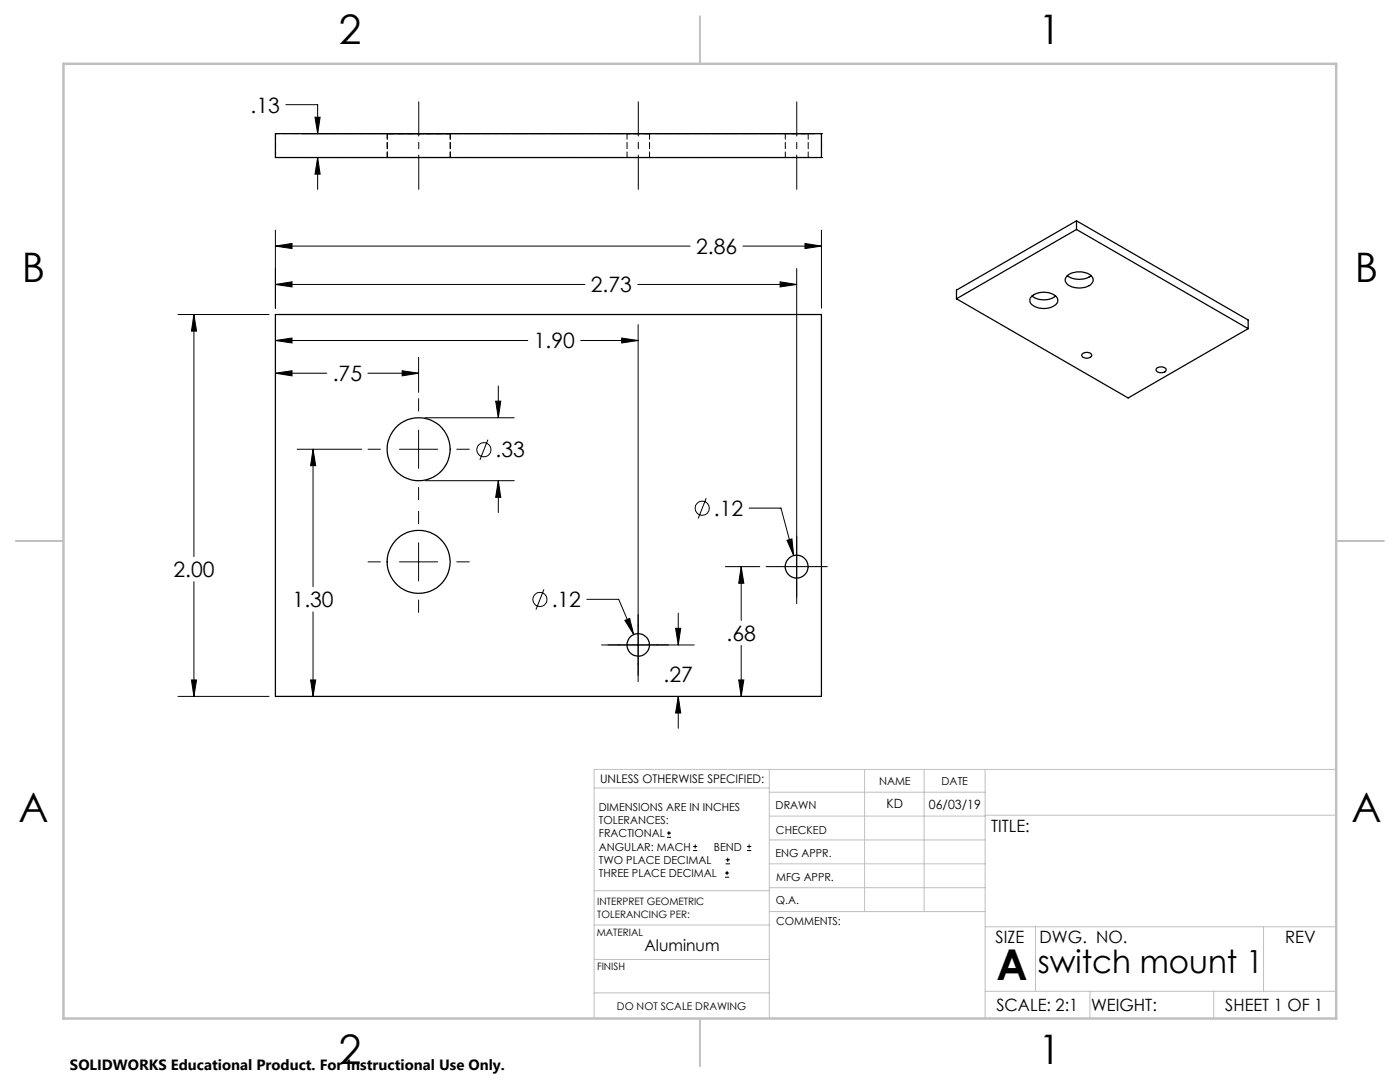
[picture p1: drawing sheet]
<svg xmlns="http://www.w3.org/2000/svg" width="279mm" height="216mm" viewBox="0 0 279 216" stroke-linecap="round" stroke-linejoin="round" font-family="sans-serif">
<g fill="none" stroke="#000" stroke-width=".2">
<path d="M57 20.9h6.4v5.8M60.2 26.7h102.5M60.2 31.4h102.5M62.9 23.4h1l-.5 3.3zM63.4 31.4v6.4M63.4 31.4l.5 3.3h-1zM55 49.1l3.3-.5v1zM55 56.8l3.3-.6v1.1zM55 45.9v15.6M55 49.1h82.7M55 56.8h61.7M127.3 56.8h31.7"/>
<path d="M148.3 49.1h15.6M155.7 56.2l3.3 .6-3.3 .5zM159 53.6v66.8M160.7 48.6l3.2 .5-3.2 .5zM163.9 45.9v15.6M35.5 62.8h18.2M38.7 62.8l.5 3.3h-1zM38.7 62.8v48.3M55 74.5l3.3-.5v1zM55 67.9l3.3-.4v.9zM55 74.5h10.2M55 67.9h50.3"/>
<path d="M73.4 74.5h10.1M80.3 74l3.2 .5-3.2 .5zM83.5 71.3v7M83.5 79.6v2.4M99.4 77v6.4M115.9 67.9h11.5M124.1 67.5l3.3 .4-3.3 .5zM127.4 64.8v71.2M59.3 89.6h12.9M62.5 89.6v27.5M62.5 89.6l.5 3.3h-1zM73.4 89.6h2.5"/>
<path d="M79.7 89.6h7.6M83.5 85.8v7.7M83.5 97.3v2.4M84.8 95.9h17.8M84.8 83.4h17.8M91.2 89.6h2.5M97.4 87.7l-1.6 4.1M98.9 80h1l-.5 3.4zM99.4 95.9l.5 3.3h-1zM99.4 95.9v6.4M140.9 99.4l-1.6 4M38.7 116.1v22.9"/>
<path d="M73.4 112.1h2.5M79.7 112.1h7.6M83.5 102v2.5M83.5 108.3v7.6M83.5 119.7v2.5M91.2 112.1h2.5M108.5 117.6l-1.5 4M117.1 119.6h6.4l3 7M144.7 113.1h6.9M147.9 113.1l.5 3.3h-1zM147.9 113.1v10.7M149.5 101.4h6.4l2.5 9.4"/>
<path d="M152.9 113.1h12.2M157.1 107.8l.9-.3 .4 3.3zM35.5 139h18.2M38.2 135.7h1l-.5 3.3zM62 135.7h1l-.5 3.3zM62.5 122.1v16.9M120.1 128.7h18.4M124.7 123.8l1-.4 .8 3.2zM134.8 125.4h1.1l-.5 3.3zM135.4 139l.5 3.3h-1.1zM135.4 122.3v6.4M135.4 139v6.3"/>
<path d="M147.4 135.7h1l-.5 3.3zM147.9 128.8v10.2M133.1 167.1h.8M133.1 166.2h.8M133.5 165.8v.9M138.3 169.7h.8M138.3 168.9h.8M138.7 168.5v.8M144.7 175h.8M144.7 174.2h.8M144.8 172.4h.9M144.8 171.6h.9"/>
<path d="M145.1 173.8v.8M145.2 171.1v.9M149.1 169.7h.8M149.1 168.9h.8M149.5 168.5v.8"/>
<circle cx="96.6" cy="89.7" r="1.41"/>
<circle cx="107.7" cy="119.6" r="1.41"/>
<circle cx="140.1" cy="101.4" r="1.42"/>
</g>
<path d="M83.6 37.8v-17.5M127.4 37.8v-17.5M159 37.8v-17.5" fill="none" stroke="#000" stroke-width=".2" stroke-dasharray="15.2 1.3 1.3 1.3" stroke-dashoffset="8.4"/>
<g fill="none" stroke="#c0c0c0" stroke-width=".2">
<path d="M118.6 157.2h34.9M153.5 153.5v49.7M153.5 158.1h43.1M172.5 153.5v28.4M184.4 153.5v28.4M196.6 153.5v49.7M266.7 153.5h-148.1v49.7M118.6 177.7h35M153.5 167.6h43.1M153.5 162.8h43.1M153.5 172.4h43.1M153.5 177.1h43.1"/>
<path d="M196.6 162.7h70.1M118.6 198.1h34.9M118.6 191.5h34.9M118.6 184.6h35M153.6 181.9h43M196.6 197.8h70.1M196.6 184.9h70.1M206.7 184.9v12.9M217.5 197.8v5.4M242.2 197.8v5.4M252.2 184.9v12.9"/>
</g>
<path d="M139.7 3.2v9.5M3.1 107.9h9.6M266.7 107.9h9.5M139.7 203.2v9.6" fill="none" stroke="#c0c0c0" stroke-width=".25"/>
<path d="M12.7 12.7h254v190.5h-254z" fill="none" stroke="#c0c0c0" stroke-width=".5"/>
<path d="M38.7 62.8l.5 3.3h-1zM38.2 135.7h1l-.5 3.3zM55 49.1l3.3-.5v1zM160.7 48.6l3.2 .5-3.2 .5zM99.4 95.9l.5 3.3h-1zM98.9 80h1l-.5 3.4zM80.3 74l3.2 .5-3.2 .5zM55 74.5l3.3-.5v1zM62.5 89.6l.5 3.3h-1zM62 135.7h1l-.5 3.3zM124.7 123.8l1.8 2.8-.8-3.2zM157.1 107.8l1.3 3-.4-3.3zM134.8 125.4h1.1l-.5 3.3zM135.4 139l.5 3.3h-1.1zM124.1 67.5l3.3 .4-3.3 .5zM55 67.9l3.3-.4v.9zM155.7 56.2l3.3 .6-3.3 .5zM55 56.8l3.3-.6v1.1zM147.9 113.1l.5 3.3h-1zM147.4 135.7h1l-.5 3.3zM62.9 23.4h1l-.5 3.3zM63.4 31.4l.5 3.3h-1z" fill="#000"/>
<g fill="none" stroke="#000" stroke-width=".25">
<path d="M55 26.7h108.9v4.7h-108.9zM190.9 59.6l34.2 19.8 24-13.8M205.9 59.1a3.9 3.9 0 0 1 5.1 .3 1.29 1.29 0 0 1-1 1.8 3.8 3.8 0 0 1-4.4-.8v-.7zM206 59.1a4.1 4.1 0 0 0 4.7 0M213 55a4 4 0 0 1 4.9 .2 1.2 1.2 0 0 1-.8 1.9 3.8 3.8 0 0 1-4.4-.8l-.1-.7zM213 55a4.1 4.1 0 0 0 4.7 0M214.8 45.8l-23.9 13.8M214.8 45.8l34.3 19.8M214.8 44.1l34.3 19.8v1.7M214.8 44.1v1.7M214.8 44.1l-23.9 13.8v1.7M55 62.8h108.9v76.2h-108.9z"/>
<path d="M215.9 70.7a1.23 1.23 0 0 1 2 .2 1.13 1.13 0 0 1-1 .6 1.13 1.13 0 0 1-1-.7zM230.9 73.4a1.25 1.25 0 0 1 1.8 .4 1.18 1.18 0 0 1-2 .1z"/>
<circle cx="83.6" cy="89.6" r="6.3"/>
<circle cx="83.6" cy="112.1" r="6.3"/>
<circle cx="159" cy="113.1" r="2.29"/>
<circle cx="127.4" cy="128.7" r="2.25"/>
</g>
<path d="M55 26.7h.1M55 31.4h.1M129.6 26.7h-4.5h4.5M129.6 31.4h-4.5h4.5M164 26.7h.1M164 31.4h.1" fill="none" stroke="#000" stroke-width=".2" stroke-dasharray="1.3 .6"/>
<path d="M55 26.7h109M55 31.4h109M77.3 26.7h12.6h-12.6M77.3 31.4h12.6h-12.6M89.9 26.7h-12.6h12.6M89.9 31.4h-12.6h12.6" fill="none" stroke="#000" stroke-width=".2" stroke-dasharray="1.3 .6" stroke-dashoffset=".4"/>
<path d="M161.3 26.7h-4.6h4.6M161.3 31.4h-4.6h4.6" fill="none" stroke="#000" stroke-width=".2" stroke-dasharray="1.3 .6" stroke-dashoffset="-.1"/>
<path d="M55 31.4v-4.7M77.3 26.7v4.7M89.9 31.4v-4.7M125.1 26.7v4.7M129.6 31.4v-4.7M156.7 26.7v4.7M161.3 31.4v-4.7M164 31.4v-4.7" fill="none" stroke="#000" stroke-width=".2" stroke-dasharray="1.3 .6" stroke-dashoffset=".2"/>
<text font-size="8.5" x="198.9" y="195.5">A</text>
<g font-size="8.1">
<text x="67.6" y="8.9">2</text>
<text x="207.3" y="8.9">1</text>
<text x="4.4" y="56.2">B</text>
<text x="270.4" y="56.2">B</text>
<text x="3.7" y="164.1">A</text>
<text x="269.7" y="164.1">A</text>
<text x="67.6" y="212.4">2</text>
<text x="207.3" y="212.4">1</text>
</g>
<text font-size="6.3" x="207.1" y="194.1">switch mount 1</text>
<g font-size="4.2">
<text x="50" y="22.5">.13</text>
<text x="138.9" y="50.7">2.86</text>
<text x="117.9" y="58.3">2.73</text>
<text x="106.5" y="69.5">1.90</text>
<text x="66.4" y="76.1">.75</text>
<text x="98.9" y="91.3">.33</text>
<text x="142.5" y="102.9">.12</text>
<text x="34.6" y="115.1">2.00</text>
<text x="58.4" y="121.2">1.30</text>
<text x="110.1" y="121.1">.12</text>
<text x="145" y="127.9">.68</text>
<text x="132.4" y="136.1">.27</text>
</g>
<g font-size="3.4">
<text x="197.8" y="166">TITLE:</text>
<text x="198.7" y="188.1">SIZE</text>
<text x="207.5" y="188.1">DWG. NO.</text>
<text x="256.5" y="188.2">REV</text>
<text x="198.8" y="201.7">SCALE: 2:1</text>
<text x="217.7" y="201.8">WEIGHT:</text>
<text x="244.5" y="201.7">SHEET 1 OF 1</text>
</g>
<text font-size="3.2" x="128.6" y="189.8">Aluminum</text>
<text font-size="3" x="14" y="213.5">SOLIDWORKS Educational Product. For Instructional Use Only.</text>
<g font-size="2.5">
<text x="176.9" y="161.3">KD</text>
<text x="185.4" y="161.4">06/03/19</text>
</g>
<text font-size="2.4" x="119.8" y="156.2">UNLESS OTHERWISE SPECIFIED:</text>
<g font-size="2.2">
<text x="119.5" y="161.8">DIMENSIONS ARE IN INCHES</text>
<text x="154.8" y="161.4">DRAWN</text>
<text x="175.4" y="156.6">NAME</text>
<text x="187.9" y="156.7">DATE</text>
<text x="119.5" y="164.4">TOLERANCES:</text>
<text x="119.5" y="167.1">FRACTIONAL</text>
<text x="154.9" y="166.3">CHECKED</text>
<text x="119.5" y="169.7">ANGULAR: MACH</text>
<text x="119.5" y="172.4">TWO PLACE DECIMAL</text>
<text x="142.5" y="169.7">BEND</text>
<text x="154.8" y="171">ENG APPR.</text>
<text x="119.5" y="175">THREE PLACE DECIMAL</text>
<text x="154.9" y="175.7">MFG APPR.</text>
<text x="154.9" y="180.4">Q.A.</text>
<text x="154.9" y="184.6">COMMENTS:</text>
</g>
<text font-size="2.1" x="123.1" y="201.6">DO NOT SCALE DRAWING</text>
<g font-size="2">
<text x="119.2" y="180.6">INTERPRET GEOMETRIC</text>
<text x="119.2" y="183.1">TOLERANCING PER:</text>
<text x="119.1" y="186.7">MATERIAL</text>
<text x="119.1" y="193.5">FINISH</text>
</g>
</svg>
